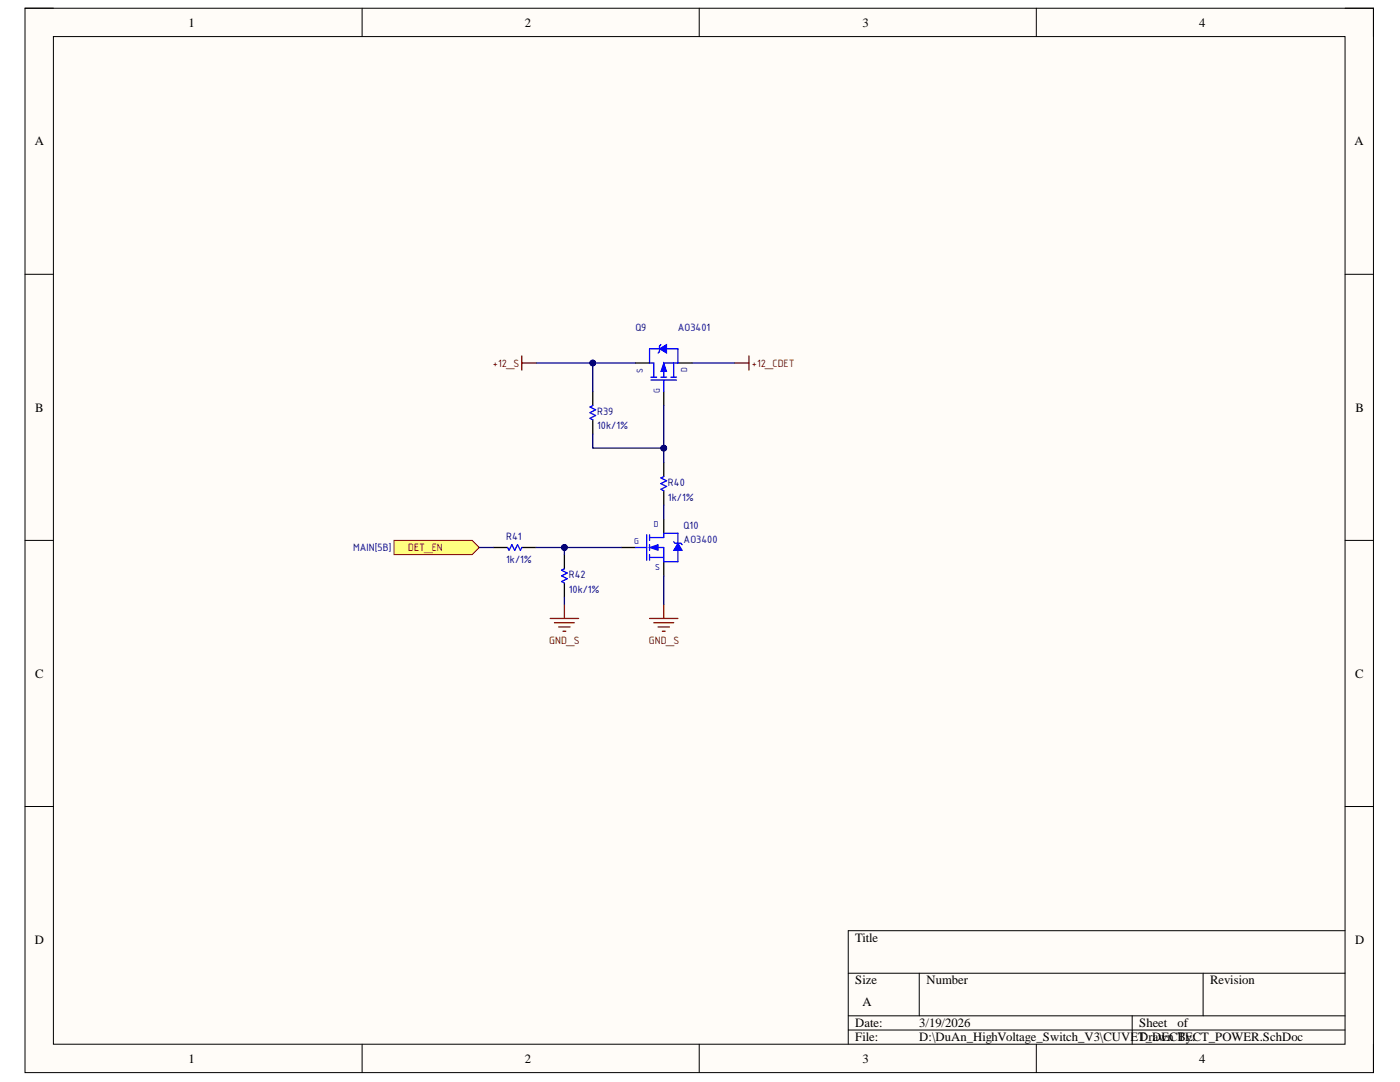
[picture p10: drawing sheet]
<svg xmlns="http://www.w3.org/2000/svg" width="279mm" height="216mm" viewBox="0 0 279 216" stroke-linecap="round" stroke-linejoin="round" font-family="sans-serif">
<path d="M5 1.6h269.1v212.4h-269.1z" fill-rule="evenodd" fill="#fffcf8"/>
<path d="M5 1.6h269.1v212.4h-269.1z" fill="none" stroke="#000" stroke-width=".2"/>
<path d="M10.7 7.3h257.7v201.1h-257.7z" fill-rule="evenodd" fill="#fffcf8"/>
<g fill="none" stroke="#000" stroke-width=".2">
<path d="M5 1.6h5.7M10.7 7.3h257.7v201.1h-257.7zM72.3 1.6v5.7M139.5 1.6v5.7M206.8 1.6v5.7M268.4 1.6h5.7v5.7M5 54.7h5.7M268.4 54.7h5.7M5 107.8h5.7M268.4 107.8h5.7M5 160.9h5.7M268.4 160.9h5.7"/>
<path d="M169.3 194.2h99.1M183.5 194.2v8.5M240.1 194.2v8.5M268.4 185.7h-99.1v22.7M72.3 208.4v5.6M139.5 208.4v5.6M169.3 202.7h99.1M169.3 205.5h99.1M206.8 208.4v5.6M226 202.7v5.7M274.1 208.4v5.6"/>
</g>
<path d="M146.6 72.4h2.9M149.5 71v2.8" fill="none" stroke="#800000" stroke-width=".25"/>
<path d="M129.9 75.8h5.1M129.9 75.3h1.2M130.5 72.4v2.9M131.6 69.6h-2v2.8M131.9 75.3h1.1M132.5 75.8v2.3M133 69.6h2.3M133.9 75.3h1.1M134.4 72.4v2.9M135.3 72.4h-2.8v2.9" fill="none" stroke="#00f" stroke-width=".25"/>
<path d="M126.8 72.4h2.8M132.5 78.1v2.8M135.3 72.4h2.8" fill="none" stroke="#000" stroke-width=".25"/>
<path d="M132.5 72.4l.5 1.7h-1.1z" fill="#00f"/>
<path d="M132.5 72.4l.5 1.7h-1.1z" fill="none" stroke="#00f" stroke-width=".2"/>
<path d="M129.6 72.4h.9M135.3 69.6v2.8" fill="none" stroke="#00f" stroke-width=".25"/>
<path d="M131.6 69.6l1.4-.8v1.6z" fill="#00f"/>
<path d="M131.6 69.6l1.4-.8v1.6z" fill="none" stroke="#00f" stroke-width=".2"/>
<g fill="none" stroke="#00f" stroke-width=".25">
<path d="M131.9 68.8l-.3 .2v1.2l-.3 .2M118.3 80.9l-.6 .3 1.2 .6-1.2 .5 1.2 .6-1.2 .6 .6 .3M132.5 95.1l-.6 .3 1.1 .5-1.1 .6 1.1 .6-1.1 .5 .6 .3M126.8 109.2h2.3M129.1 106.7v5.1M129.6 107.3h2.9M129.6 109.2h2.9v2.9M129.6 111.2h2.9M129.6 106.7v1.1M129.6 108.7v1.1M129.6 110.7v1.1M132.5 106.4h2.8v2"/>
<path d="M135.3 109.8v2.3"/>
</g>
<path d="M118.3 78.1v2.8M118.3 83.8v2.8M132.5 92.3v2.8M132.5 97.9v2.8M124 109.2h2.8M132.5 103.6v2.8M132.5 112.1v2.8" fill="none" stroke="#000" stroke-width=".25"/>
<path d="M104.1 71v2.8M104.1 72.4h2.9" fill="none" stroke="#800000" stroke-width=".25"/>
<path d="M129.6 109.2l1.7-.5v1.1z" fill="#00f"/>
<path d="M129.6 109.2l1.7-.5v1.1z" fill="none" stroke="#00f" stroke-width=".2"/>
<path d="M132.5 106.4v.9M132.5 112.1h2.8" fill="none" stroke="#00f" stroke-width=".25"/>
<path d="M135.3 108.4l.8 1.4h-1.7z" fill="#00f"/>
<path d="M135.3 108.4l.8 1.4h-1.7z" fill="none" stroke="#00f" stroke-width=".2"/>
<path d="M101.3 109.2l.3 .6 .6-1.1 .5 1.1 .6-1.1 .6 1.1 .2-.6M112.6 113.5l-.5 .3 1.1 .5-1.1 .6 1.1 .6-1.1 .5 .5 .3M134.4 108.1l.3 .3h1.2l.2 .3" fill="none" stroke="#00f" stroke-width=".25"/>
<path d="M109.8 123.4h5.7M110.7 124.3h3.9M111.5 125.1h2.3M112.4 126h.5M112.6 120.6v2.8M129.6 123.4h5.7M130.5 124.3h3.9M131.3 125.1h2.3M132.2 126h.5M132.5 120.6v2.8" fill="none" stroke="#800000" stroke-width=".25"/>
<path d="M98.5 109.2h2.8M104.1 109.2h2.9M112.6 110.7v2.8M112.6 116.3v2.9" fill="none" stroke="#000" stroke-width=".25"/>
<path d="M78.6 107.8h15.6l1.4 1.4-1.4 1.5h-15.6z" fill-rule="evenodd" fill="#ffff80"/>
<path d="M78.6 107.8h15.6l1.4 1.4-1.4 1.5h-15.6z" fill="none" stroke="#800000" stroke-width=".2"/>
<path d="M126.8 72.4h-8.5v5.7M138.1 72.4h8.5" fill="none" stroke="#000080" stroke-width=".25"/>
<circle cx="118.3" cy="72.4" r=".57" fill="#000080"/>
<circle cx="118.3" cy="72.4" r=".57" fill="none" stroke="#000080" stroke-width=".2"/>
<path d="M132.5 80.9v8.5h-14.2v-2.8" fill="none" stroke="#000080" stroke-width=".25"/>
<circle cx="132.5" cy="89.4" r=".57" fill="#000080"/>
<circle cx="132.5" cy="89.4" r=".57" fill="none" stroke="#000080" stroke-width=".2"/>
<path d="M107 72.4h11.3" fill="none" stroke="#000080" stroke-width=".25"/>
<circle cx="118.3" cy="72.4" r=".57" fill="#000080"/>
<circle cx="118.3" cy="72.4" r=".57" fill="none" stroke="#000080" stroke-width=".2"/>
<path d="M112.6 119.2v1.4M124 109.2h-11.4v1.5M132.5 100.7v2.9M132.5 114.9v5.7" fill="none" stroke="#000080" stroke-width=".25"/>
<circle cx="112.6" cy="109.2" r=".57" fill="#000080"/>
<circle cx="112.6" cy="109.2" r=".57" fill="none" stroke="#000080" stroke-width=".2"/>
<path d="M107 109.2h5.6" fill="none" stroke="#000080" stroke-width=".25"/>
<circle cx="112.6" cy="109.2" r=".57" fill="#000080"/>
<circle cx="112.6" cy="109.2" r=".57" fill="none" stroke="#000080" stroke-width=".2"/>
<path d="M132.5 89.4v2.9M95.6 109.2h2.9" fill="none" stroke="#000080" stroke-width=".25"/>
<circle cx="132.5" cy="89.4" r=".57" fill="#000080"/>
<circle cx="132.5" cy="89.4" r=".57" fill="none" stroke="#000080" stroke-width=".2"/>
<g font-size="2.5">
<text x="37.6" y="5.3">1</text>
<text x="104.7" y="5.3">2</text>
<text x="172.1" y="5.3">3</text>
<text x="239.3" y="5.3">4</text>
<text x="6.9" y="29">A</text>
<text x="270.3" y="29">A</text>
<text x="7" y="82.1">B</text>
<text x="270.5" y="82.1">B</text>
<text x="7" y="135.2">C</text>
<text x="270.4" y="135.2">C</text>
<text x="6.9" y="188.3">D</text>
<text x="170.7" y="188">Title</text>
<text x="270.4" y="188.3">D</text>
<text x="170.7" y="196.4">Size</text>
<text x="184.9" y="196.4">Number</text>
<text x="241.5" y="196.4">Revision</text>
<text x="172.1" y="200.8">A</text>
<text x="170.7" y="205">Date:</text>
<text x="170.7" y="207.8">File:</text>
<text x="183.5" y="205">3/19/2026</text>
<text x="183.5" y="207.8">D:\DuAn_HighVoltage_Switch_V3\CUVET_DECTECT_POWER.SchDoc</text>
<text x="227.4" y="205">Sheet</text>
<text x="227.4" y="207.8">Drawn By:</text>
<text x="235" y="205">of</text>
<text x="37.6" y="212.1">1</text>
<text x="104.7" y="212.1">2</text>
<text x="172.1" y="212.1">3</text>
<text x="239.3" y="212.1">4</text>
</g>
<g font-size="2.3" fill="#000080">
<text x="126.8" y="66.1">Q9</text>
<text x="135.3" y="66.1">AO3401</text>
<text x="119.2" y="82.9">R39</text>
<text x="119.2" y="85.7">10k/1%</text>
<text x="133.3" y="97">R40</text>
<text x="133.3" y="99.9">1k/1%</text>
<text x="101" y="107.8">R41</text>
<text x="136.4" y="105.5">Q10</text>
<text x="70.5" y="110">MAIN[5B]</text>
<text x="101" y="112.3">1k/1%</text>
<text x="136.4" y="108.3">AO3400</text>
<text x="113.5" y="115.4">R42</text>
<text x="113.5" y="118.3">10k/1%</text>
</g>
<g font-size="2.3" fill="#800000">
<text x="98.4" y="73.2">+12_S</text>
<text x="150.1" y="73.2">+12_CDET</text>
<text x="81.5" y="110">DET_EN</text>
<text x="109.6" y="128.5">GND_S</text>
<text x="129.5" y="128.5">GND_S</text>
</g>
<g font-size="1.9" fill="#000080">
<text x="128.3" y="74.4" transform="rotate(-90 128.3 74.4)">S</text>
<text x="137.1" y="74.2" transform="rotate(-90 137.1 74.2)">D</text>
<text x="131.7" y="78.4" transform="rotate(-90 131.7 78.4)">G</text>
<text x="130.5" y="105.1">D</text>
<text x="126.5" y="108.5">G</text>
<text x="130.8" y="113.8">S</text>
</g>
</svg>
